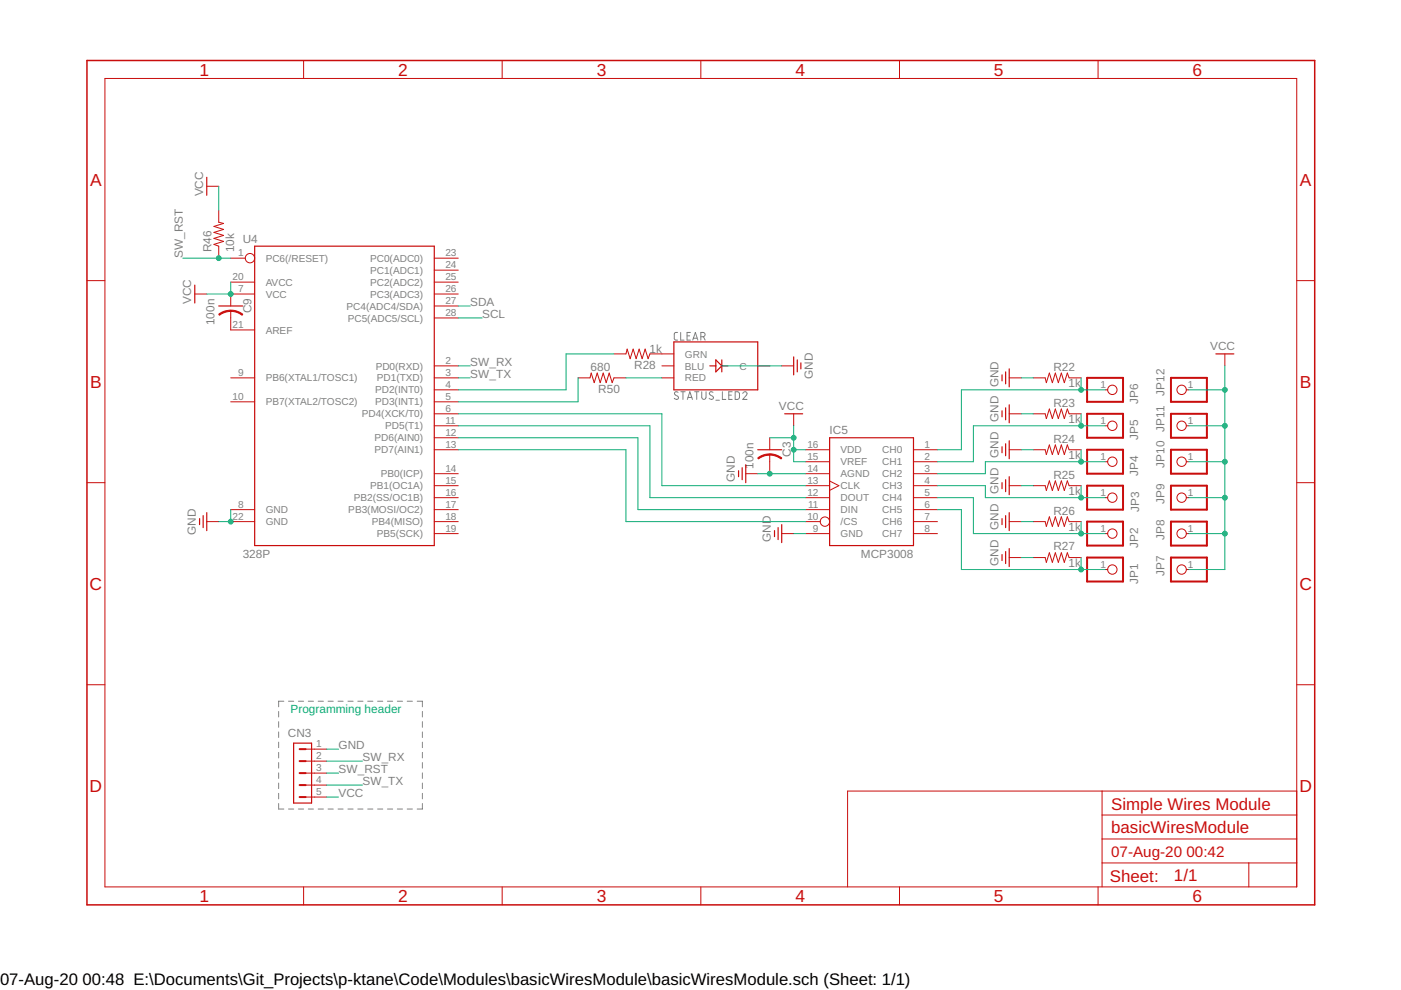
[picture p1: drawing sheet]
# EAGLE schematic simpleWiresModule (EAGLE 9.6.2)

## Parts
C3  100n  C-US025-024X044  [C025-024X044]
C9  100n  C-US025-024X044  [C025-024X044]
CN3  HDR-1X5-SIP-100  [SIP-100-5V]
IC5  MCP3008  [DIL16]
JP1  PINHD-1X1  [1X01]
JP2  PINHD-1X1  [1X01]
JP3  PINHD-1X1  [1X01]
JP4  PINHD-1X1  [1X01]
JP5  PINHD-1X1  [1X01]
JP6  PINHD-1X1  [1X01]
JP7  PINHD-1X1  [1X01]
JP8  PINHD-1X1  [1X01]
JP9  PINHD-1X1  [1X01]
JP10  PINHD-1X1  [1X01]
JP11  PINHD-1X1  [1X01]
JP12  PINHD-1X1  [1X01]
R22  1k  FLIPFLOP-RES  [0805-THM]
R23  1k  FLIPFLOP-RES  [0805-THM]
R24  1k  FLIPFLOP-RES  [0805-THM]
R25  1k  FLIPFLOP-RES  [0805-THM]
R26  1k  FLIPFLOP-RES  [0805-THM]
R27  1k  FLIPFLOP-RES  [0805-THM]
R28  1k  FLIPFLOP-RES  [0805-THM]
R46  10k  R-US_0309/12  [0309/12]
R50  680  FLIPFLOP-RES  [0805-THM]
STATUS_LED2  CLEAR  LED-RGB-CCCLEAR  [LED-RGB-THRU]
U4  328P  ATMEGA328P_PDIP  [DIP28]

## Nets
GND: C3.2 CN3.1 IC5.9(GND) IC5.14(AGND) R22.2 R23.2 R24.2 R25.2 R26.2 R27.2 U4.8(GND) U4.22(GND)
N$16: R28.1 STATUS_LED2.3(GRN)
N$20: IC5.1(CH0) JP6.1 R22.1
N$21: STATUS_LED2.2(C) ; supply symbol labelled GND
N$27: IC5.6(CH5) JP1.1 R27.1
N$32: R50.1 STATUS_LED2.1(RED)
N$37: IC5.5(CH4) JP2.1 R26.1
N$51: IC5.4(CH3) JP3.1 R25.1
N$66: IC5.3(CH2) JP4.1 R24.1
N$74: IC5.2(CH1) JP5.1 R23.1
N$75: R28.2 U4.4(PD2(INT0))
N$76: R50.2 U4.5(PD3(INT1))
N$86: IC5.13(CLK) U4.6(PD4(XCK/T0))
N$87: IC5.12(DOUT) U4.11(PD5(T1))
N$88: IC5.11(DIN) U4.12(PD6(AIN0))
N$90: IC5.10(/CS) U4.13(PD7(AIN1))
N$124: C9.2 U4.21(AREF)
SCL: U4.28(PC5(ADC5/SCL))
SDA: U4.27(PC4(ADC4/SDA))
SW_RST: CN3.3 R46.1 U4.1(PC6(/RESET))
SW_RX: CN3.2 U4.2(PD0(RXD))
SW_TX: CN3.4 U4.3(PD1(TXD))
VCC: C3.1 C9.1 CN3.5 IC5.15(VREF) IC5.16(VDD) JP7.1 JP8.1 JP9.1 JP10.1 JP11.1 JP12.1 R46.2 U4.7(VCC) U4.20(AVCC)
Unconnected: IC5.7(CH6) IC5.8(CH7) STATUS_LED2.4(BLU) U4.9(PB6(XTAL1/TOSC1)) U4.10(PB7(XTAL2/TOSC2)) U4.14(PB0(ICP)) U4.15(PB1(OC1A)) U4.16(PB2(SS/OC1B)) U4.17(PB3(MOSI/OC2)) U4.18(PB4(MISO)) U4.19(PB5(SCK)) U4.23(PC0(ADC0)) U4.24(PC1(ADC1)) U4.25(PC2(ADC2)) U4.26(PC3(ADC3))

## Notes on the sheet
- Programming header
- Simple Wires Module

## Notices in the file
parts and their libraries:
SparkFun-IC-Microcontroller: Licensing: Creative Commons ShareAlike 4.0 International - https://creativecommons.org/licenses/by-sa/4.0
m-pad-2.1: License : GNU General Public License version 2 (see bottom)
con-hdrs40: Copyright (C) 2004, Bob Starr (bobstarr@mindspring.com)
